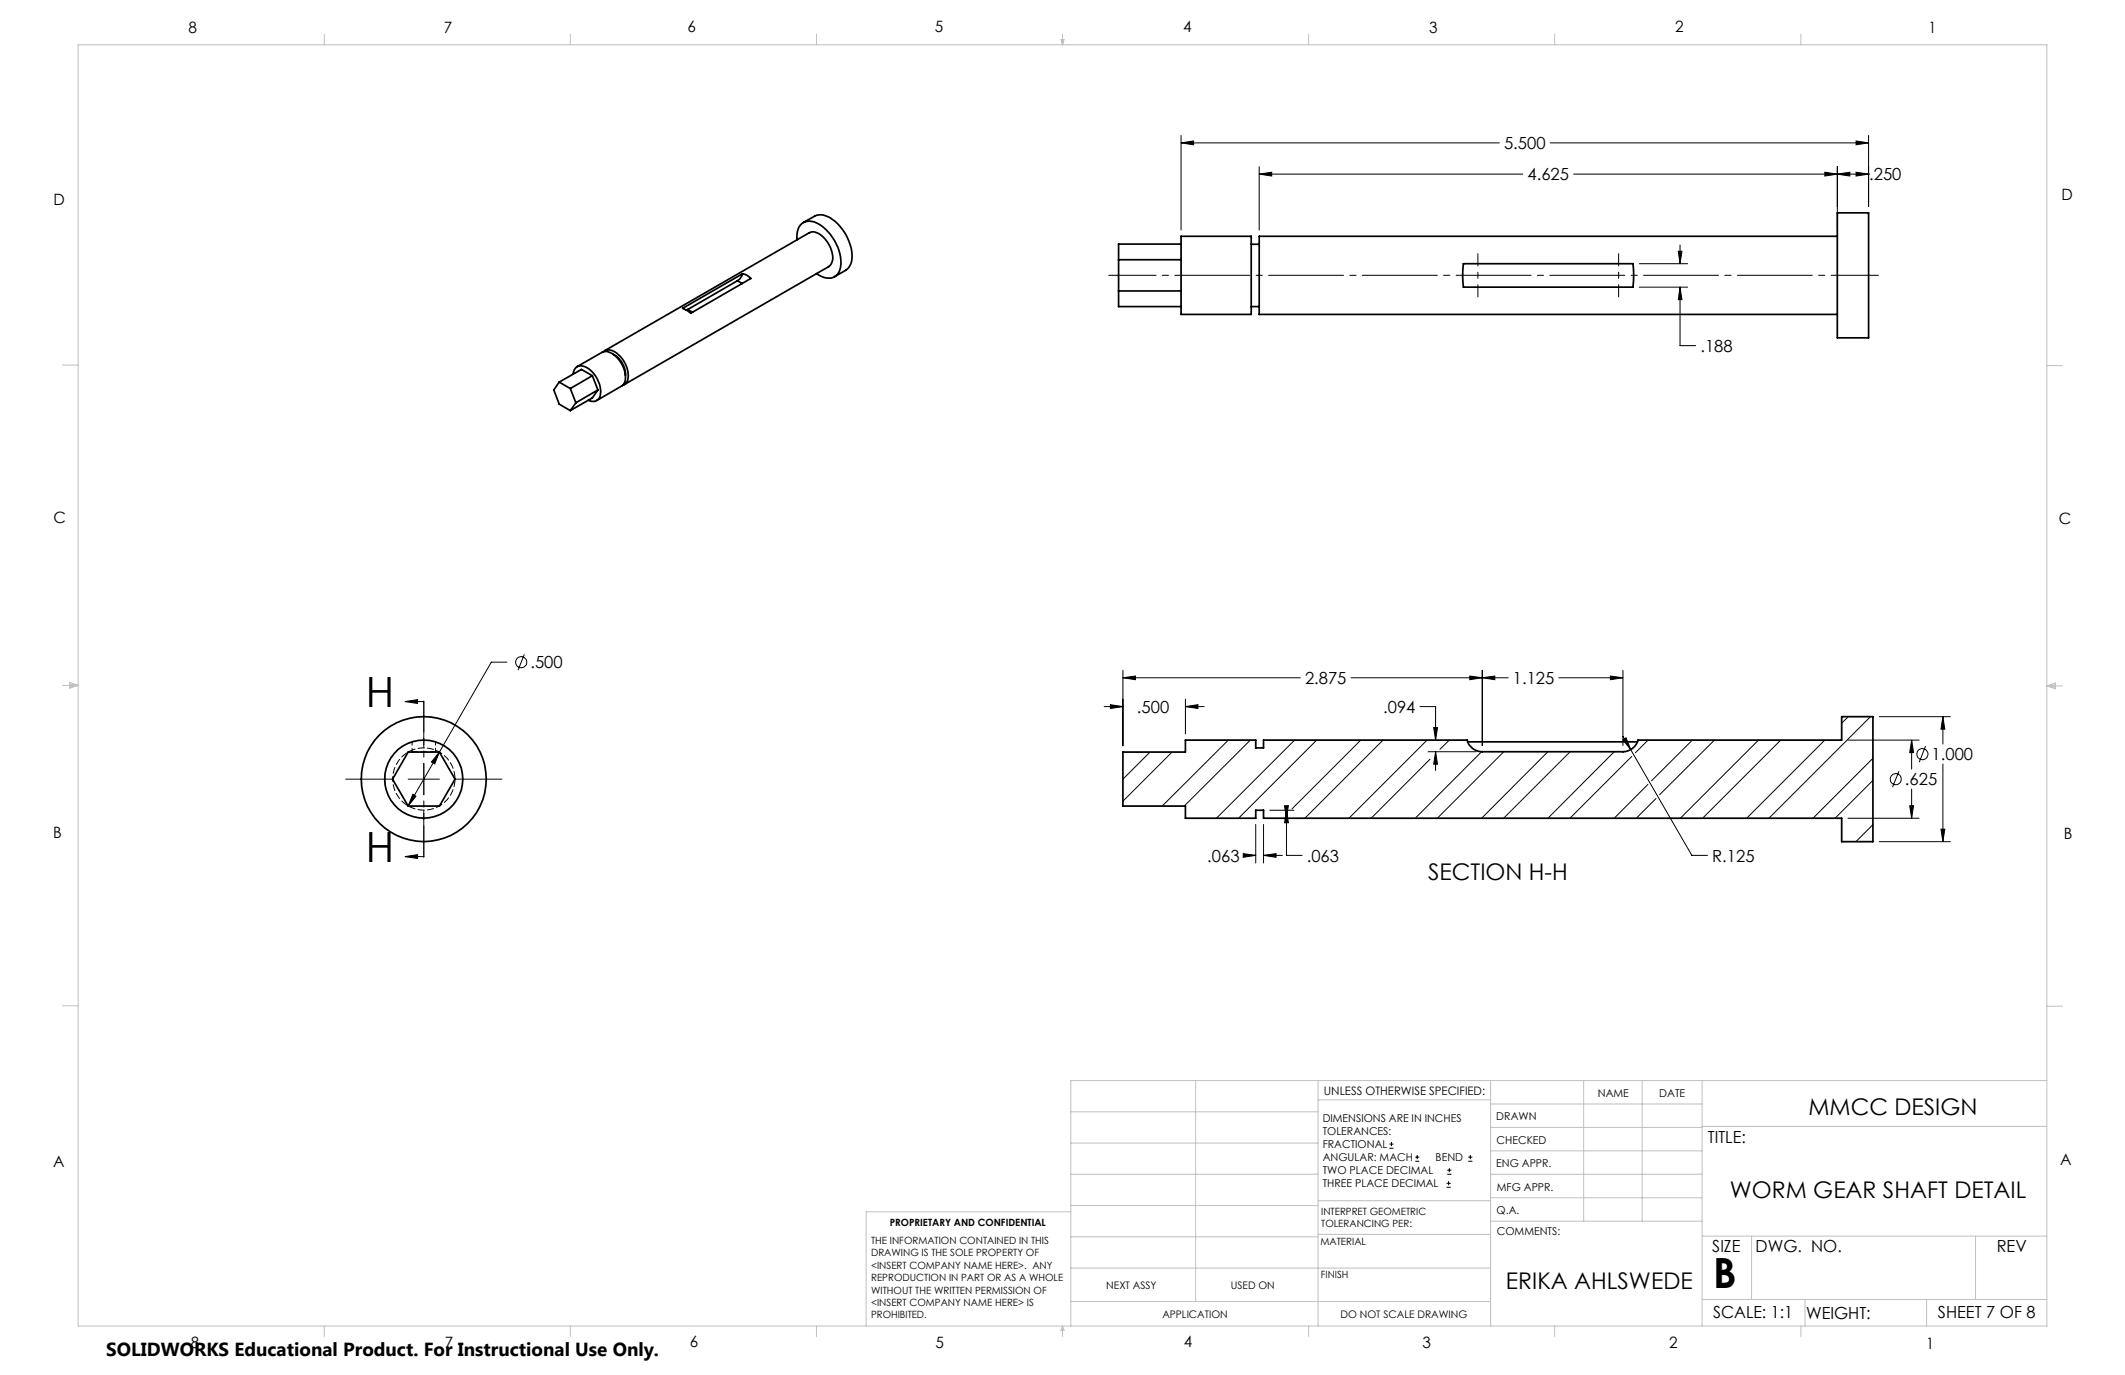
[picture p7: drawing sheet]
<svg xmlns="http://www.w3.org/2000/svg" width="432mm" height="279mm" viewBox="0 0 432 279" stroke-linecap="round" stroke-linejoin="round" font-family="sans-serif">
<g fill="none" stroke="#000" stroke-width=".2">
<path d="M240 29l2.5-.4v.8zM240 27.5v19.2M240 29h64.7M255.9 35.4l2.5-.4v.8zM255.9 33.9v12.8M255.9 35.4h53.5M315 29h64.7M319.8 35.4h59.9M370.8 35l2.5 .4-2.5 .4zM373.3 35.4l2.6-.4v.8zM373.3 33.9v12.8M377.2 35l2.5 .4-2.5 .4z"/>
<path d="M377.2 28.6l2.5 .4-2.5 .4zM379.7 35.4h.1M379.7 27.5v14.5M333.1 53.6h9.8M333.1 58.3h9.8M341 51h.8l-.4 2.6zM341.4 58.3l.4 2.6h-.8zM341.4 58.3v11.9h3.2M341.4 49.8v3.8M103 134.5h-3.2l-16.9 29.3M106.5 133l-1.2 3.2M228.2 137.7l2.5-.3v.7z"/>
<path d="M228.2 137.7h36M228.2 136.2v15.4M274.5 137.7h32M298.7 137.4l2.5 .3-2.5 .4zM301.2 137.7l2.5-.3v.7zM301.2 136.2v15.3M316.8 137.7h13M327.2 137.4l2.6 .3-2.6 .4zM329.8 136.2v15.3M70.2 158.3h9.6M82.3 142.6l2.5-.4v.7zM82.3 142.6h3.8"/>
<path d="M82.9 158.3h6.4M86.1 142.5v9.5M86.1 155.2v6.3M89.3 152.8l-1 2.4-.6-.4zM92.5 158.3h9.5M224.4 143.6h3.8M225.6 143.2l2.6 .4-2.6 .4zM233.7 152.8l-5.5 5.5M238.2 152.8l-10 10M240.9 143.6l2.5-.4v.8zM240.9 142.1v7M240.9 143.6h3.8"/>
<path d="M249.6 150.4l-13.5 13.4M254.1 150.4l-13.5 13.4M263.1 150.4l-15.9 15.9M267.5 150.4l-15.8 15.9M276.5 150.4l-14 14M281 150.4l-15.9 15.9M288.5 143.6h3.2v6.8M290 150.4l-15.9 15.9M290.2 152.8h9.7M290.6 154.3l-12 12M291.3 147.8h.8l-.4 2.6zM291.7 152.8l.4 2.5h-.8z"/>
<path d="M291.7 152.8v3.8M294.5 150.4l-1.9 1.9M301.1 152.8l-13.5 13.5M305.6 152.8l-13.5 13.5M314.5 152.8l-13.4 13.5M319.1 152.8l-13.6 13.5M328 152.8l-13.5 13.5M329.8 150.3l.6-.4 1 2.4zM329.8 149.6l1.6 2.7M331.4 152.3l12.4 21.5h3.2M331.6 153.7l-12.6 12.6M334.9 159.4l-6.9 6.9"/>
<path d="M334.9 150.4l-2.6 2.6M343.9 150.4l-8.3 8.2M348.4 150.4l-11.2 11.1M357.3 150.4l-15.8 15.9M361.8 150.4l-15.8 15.9M370.8 150.4l-15.9 15.9M375.5 150.4h14.5M375.6 145.6l-1.4 1.4M380.1 145.6l-20.7 20.7M380.6 154.1l-12.2 12.2M380.6 158.6l-7.7 7.7M381.8 145.6h14.5"/>
<path d="M385.9 156.7l-1.3 3.2M388.4 150.4l.4 2.5h-.7zM388.4 150.4v5.9M391.3 151.6l-1.3 3.3M394.8 145.6l.4 2.6h-.8zM394.8 145.6v5.6M394.8 155.3v15.7M82.3 174.1l2.5-.4v.7zM82.3 174.1h3.8M83.9 161.4l.6 .4-1.6 2zM86.1 164.7v9.5M252.6 173.5l2.6 .3-2.6 .4z"/>
<path d="M252.8 173.8h2.4M255.2 167.5v7.9M256.8 173.8l2.5-.3v.7zM256.8 167.5v7.9M256.8 173.8h3.8M258 164.6h4.9M261 163.7h.8l-.4 2.6zM261.4 164.6l.4 2.6h-.8zM261.4 164.6v9.2h3.2M336.5 162.2l-4 4.1M375.5 166.3h14.5M380.6 167.6l-3.5 3.4"/>
<path d="M381.8 171h14.5M388.1 163.7h.7l-.4 2.6zM388.4 160.3v6M394.4 168.5h.8l-.4 2.5zM282.3 233.3h.9M282.3 232.5h.9M282.8 232.1v.8M287.6 236h.8M287.6 235.1h.8M288 234.7v.8M294.1 238.6h.8M294.1 237.8h.8"/>
<path d="M294.5 237.4v.8M298.3 236h.9M298.3 235.1h.9M298.8 234.7v.8M293.9 241.3h.9M293.9 240.5h.9M294.4 240v.8"/>
<circle cx="105.9" cy="134.6" r="1.13"/>
<circle cx="385.2" cy="158.3" r="1.13"/>
<circle cx="390.6" cy="153.2" r="1.13"/>
</g>
<path d="M86.1 142.5v31.5" fill="none" stroke="#000" stroke-width=".2" stroke-dasharray="6.3 1.3 1.3 1.3 1.3 1.3" stroke-dashoffset=".1"/>
<path d="M381.7 55.9h-156.4" fill="none" stroke="#000" stroke-width=".2" stroke-dasharray="15.2 1.3 1.3 1.3" stroke-dashoffset="5.6"/>
<path d="M300.3 51.6v8.7M328.9 51.6v8.7" fill="none" stroke="#000" stroke-width=".2" stroke-dasharray="15.2 1.3 1.3 1.3" stroke-dashoffset="12.8"/>
<g fill="none" stroke="#c0c0c0" stroke-width=".2">
<path d="M15.9 9.1h400v260.4h-400zM65.9 6.9v2.2M115.9 6.9v2.2M165.9 6.9v2.2M215.6 8h.6l-.3 1.1zM215.7 8l.2 1.1M215.9 6.9v2.2M216 8l-.1 1.1M265.9 6.9v2.2M315.9 6.9v2.2M365.9 6.9v2.2M12.7 74.2h3.2"/>
<path d="M415.9 74.3h3.2M12.7 139.3h3.2M14.2 139.1l1.7 .2M14.2 138.7l1.7 .6-1.7 .5zM15.9 139.3l-1.7 .3M415.9 139.4h3.2M415.9 139.4l1.8-.6v1.2zM415.9 139.4l1.8 .3M417.7 139.2l-1.8 .2M12.7 204.4h3.2M243 219.6v44.9M267.8 219.6v49.9"/>
<path d="M302.9 219.6v49.9M321.8 219.6v28.5M333.7 219.6v28.5M345.9 219.6v49.9M415.9 204.5h3.2M415.9 219.6h-198.3v49.9M217.6 238.6h50.2M217.6 232.3h50.2M217.6 225.9h50.2M267.8 223.5h35.1M302.9 233.9h43M302.9 229.1h43"/>
<path d="M302.9 224.3h43M302.9 238.6h43M345.9 228.9h70M217.6 257.7h85.3M217.6 251.3h50.2M217.6 245h50.2M217.6 246.2h-41.6v23.3M267.8 250.8h35.1M267.8 244h35.1M302.9 248.1h43M302.9 243.4h43M345.9 251.2h70"/>
<path d="M355.9 251.2v12.9M401.4 251.2v12.9M65.9 269.5v2.1M115.9 269.5v2.1M165.9 269.5v2.1M215.9 269.5v2.1M215.9 269.5l.3 .8h-.6zM217.6 264.5h85.3M265.9 269.5v2.1M315.9 269.5v2.1M345.9 264.1h70M365.9 269.5v2.1"/>
<path d="M366.8 264.1v5.4M391.5 264.1v5.4"/>
</g>
<g fill="#000">
<path d="M370.8 35l2.5 .4-2.5 .4zM255.9 35.4l2.5-.4v.8zM377.2 35l2.5 .4-2.5 .4zM373.3 35.4l2.6-.4v.8zM377.2 28.6l2.5 .4-2.5 .4zM240 29l2.5-.4v.8zM341 51h.8l-.4 2.6zM341.4 58.3l.4 2.6h-.8zM83.9 161.4l-1 2.4 1.6-2zM89.3 152.8l-1.6 2 .6 .4z"/>
<path d="M327.2 137.4l2.6 .3-2.6 .4zM301.2 137.7l2.5-.3v.7zM228.2 137.7l2.5-.3v.7zM298.7 137.4l2.5 .3-2.5 .4zM225.6 143.2l2.6 .4-2.6 .4zM240.9 143.6l2.5-.4v.8zM256.8 173.8l2.5-.3v.7zM252.6 173.5l2.6 .3-2.6 .4zM261 163.7h.8l-.4 2.6zM261.4 164.6l.4 2.6h-.8zM329.8 150.3l1.6 2-1-2.4zM388.4 150.4l.4 2.5h-.7zM388.1 163.7h.7l-.4 2.6zM394.8 145.6l.4 2.6h-.8zM394.4 168.5h.8l-.4 2.5zM291.3 147.8h.8l-.4 2.6zM291.7 152.8l.4 2.5h-.8z"/>
<path d="M82.3 142.6l2.5-.4v.7zM82.3 174.1l2.5-.4v.7z"/>
</g>
<g fill="none" stroke="#000" stroke-width=".35">
<path d="M149.9 57l-10.2 5.9M149.9 57l.9 .6M150.9 55.6a2.42 2.42 0 0 1-1 1.4M161.9 48.7a3.4 3.4 0 0 1 1.7-3.7 4.9 4.9 0 0 1 4.7 2.2 8.6 8.6 0 0 1 2.3 7.7 2.49 2.49 0 0 1-3.7 1.3l-1-.6M163.2 45.2l2.3-1.2a3.3 3.3 0 0 1 3.7 .6 9.6 9.6 0 0 1 3.8 8.5l-.3 .9-.5 .7-2.6 1.5M227.3 52.8h12.7M227.3 59.1h12.7M240 48h14.2v15.9h-14.2zM240 49.6h-12.7v12.7h12.7M254.2 49.6h1.7M297.4 53.6h34.4l.2 2.3-.2 2.4h-34.4l-.2-2.3zM373.3 43.3h6.4v25.4h-6.4z"/>
<path d="M373.3 48h-117.4v15.9h117.4M113.6 77.6l-1.1 1.6 1.1 2.9 2.3 1.3M113.6 77.6l2.3 1.4M115.9 79l1.1 2.8M116.5 76a1.68 1.68 0 0 1 .9-1.6 1.68 1.68 0 0 1 1.9 .3 5.8 5.8 0 0 1 2.7 5.7 1.6 1.6 0 0 1-2.5 1M117.3 74.5l5-2.9a2.42 2.42 0 0 1 2.8 .8 5.4 5.4 0 0 1 1.8 5.5l-.5 .5-5.2 3M120.4 76.3l1.1 2.9M120.4 76.3l-4.5 2.7M120.4 76.3l-2.3-1.2-4.5 2.5M121.5 79.2l-4.5 2.6M121.5 79.2l-1.1 1.7-4.5 2.5M122.6 71.5a1.99 1.99 0 0 1 2.7 .2 5.6 5.6 0 0 1 2.1 5.8l-.4 .6-.5 .2"/>
<path d="M122.9 71.3l41.5-24a2.36 2.36 0 0 1 2.8 .8 5.7 5.7 0 0 1 1.9 5.1l-.3 .6-.4 .4-41.5 23.9M124.6 72a4.9 4.9 0 0 1 2.5 4.3M138.7 62.7l12.2-7.1a2.61 2.61 0 0 1 1.7 1l-12.2 7zM139.7 62.9l-.3 .1M139.7 62.9l1 .6M254.2 62.3h1.7M117 81.8l-1.1 1.6M82.9 152.8h6.4l3.2 5.5-3.2 5.5h-6.4l-3.1-5.5zM228.2 152.8h12.7v-2.4h14.3v1.6h1.6v-1.6h41.3a3.1 3.1 0 0 0 3.1 2.4h28.6a3.2 3.2 0 0 0 3-2.4h41.4v-4.8h6.4v25.4h-6.4v-4.7h-117.4v-1.7h-1.6v1.7h-14.3v-2.5h-12.7zM298.2 150.7h34.5"/>
<circle cx="86.1" cy="158.3" r="12.7"/>
<circle cx="86.1" cy="158.3" r="7.9"/>
</g>
<path d="M79.8 158.3a6.3 6.3 0 0 1 9.2-5.7 6.3 6.3 0 0 1 .9 10.8 6.3 6.3 0 0 1-10-4.1l-.1-1" fill="none" stroke="#000" stroke-width=".2" stroke-dasharray="1.3 .6" stroke-dashoffset=".8"/>
<path d="M83.7 150.7v2M88.5 150.7v2" fill="none" stroke="#000" stroke-width=".2" stroke-dasharray="1.3 .6" stroke-dashoffset=".6"/>
<path d="M83.7 152.7h4.8" fill="none" stroke="#000" stroke-width=".2" stroke-dasharray="1.3 .6" stroke-dashoffset=".2"/>
<g font-size="8.5">
<text x="74.4" y="143.7">H</text>
<text x="74.4" y="175.2">H</text>
<text x="348.1" y="261.8">B</text>
</g>
<g font-size="4.7">
<text x="290.2" y="178.8">SECTION H-H</text>
<text x="367.5" y="226.5">MMCC DESIGN</text>
<text x="351.5" y="243.5">WORM GEAR SHAFT DETAIL</text>
<text x="306" y="261.9">ERIKA AHLSWEDE</text>
</g>
<text font-size="3.8" x="21.6" y="275.5">SOLIDWORKS Educational Product. For Instructional Use Only.</text>
<g font-size="3.4">
<text x="305.6" y="30.3">5.500</text>
<text x="310.4" y="36.6">4.625</text>
<text x="379.8" y="36.6">.250</text>
<text x="345.5" y="71.5">.188</text>
<text x="107.8" y="135.8">.500</text>
<text x="265.2" y="139">2.875</text>
<text x="307.4" y="139">1.125</text>
<text x="231" y="144.8">.500</text>
<text x="281.1" y="144.8">.094</text>
<text x="392.5" y="154.5">1.000</text>
<text x="387.1" y="159.6">.625</text>
<text x="245.3" y="175.1">.063</text>
<text x="265.5" y="175.1">.063</text>
<text x="347.9" y="175.1">R.125</text>
<text x="347.1" y="232.3">TITLE:</text>
<text x="347.9" y="254.3">SIZE</text>
<text x="356.7" y="254.4">DWG. NO.</text>
<text x="405.7" y="254.5">REV</text>
<text x="348.1" y="267.9">SCALE: 1:1</text>
<text x="367" y="268">WEIGHT:</text>
<text x="393.8" y="267.9">SHEET 7 OF 8</text>
</g>
<g font-size="3.2">
<text x="38.3" y="6.7">8</text>
<text x="90.2" y="6.7">7</text>
<text x="139.7" y="6.5">6</text>
<text x="190" y="6.5">5</text>
<text x="240.4" y="6.5">4</text>
<text x="290.4" y="6.7">3</text>
<text x="340.4" y="6.5">2</text>
<text x="391.9" y="6.7">1</text>
<text x="10.9" y="41.6">D</text>
<text x="418.9" y="40.7">D</text>
<text x="10.9" y="106.3">C</text>
<text x="418.4" y="106.4">C</text>
<text x="10.8" y="170.2">B</text>
<text x="419.4" y="170.6">B</text>
<text x="10.8" y="237.2">A</text>
<text x="418.6" y="236.8">A</text>
<text x="38.8" y="273.8">8</text>
<text x="90.4" y="273.8">7</text>
<text x="140.2" y="273.8">6</text>
<text x="190.1" y="273.9">5</text>
<text x="240.5" y="273.8">4</text>
<text x="289" y="273.9">3</text>
<text x="339.1" y="273.8">2</text>
<text x="391.4" y="274.1">1</text>
</g>
<text font-size="2.4" x="269" y="222.4">UNLESS OTHERWISE SPECIFIED:</text>
<g font-size="2.2">
<text x="268.8" y="228">DIMENSIONS ARE IN INCHES</text>
<text x="304.1" y="227.7">DRAWN</text>
<text x="324.7" y="222.9">NAME</text>
<text x="337.2" y="222.9">DATE</text>
<text x="268.8" y="230.6">TOLERANCES:</text>
<text x="268.8" y="233.3">FRACTIONAL</text>
<text x="304.1" y="232.6">CHECKED</text>
<text x="268.8" y="236">ANGULAR: MACH</text>
<text x="268.8" y="238.6">TWO PLACE DECIMAL</text>
<text x="291.7" y="236">BEND</text>
<text x="304" y="237.2">ENG APPR.</text>
<text x="268.8" y="241.3">THREE PLACE DECIMAL</text>
<text x="304.2" y="241.9">MFG APPR.</text>
<text x="304.1" y="246.7">Q.A.</text>
<text x="304.1" y="250.9">COMMENTS:</text>
</g>
<g font-size="2.1">
<text x="224.8" y="262">NEXT ASSY</text>
<text x="250.1" y="261.9">USED ON</text>
<text x="236.2" y="267.8">APPLICATION</text>
<text x="272.4" y="267.8">DO NOT SCALE DRAWING</text>
</g>
<g font-size="2">
<text x="180.8" y="249.2">PROPRIETARY AND CONFIDENTIAL</text>
<text x="268.5" y="246.8">INTERPRET GEOMETRIC</text>
<text x="268.5" y="249.4">TOLERANCING PER:</text>
<text x="177" y="252.8">THE INFORMATION CONTAINED IN THIS</text>
<text x="177" y="255.3">DRAWING IS THE SOLE PROPERTY OF</text>
<text x="177" y="257.8">&lt;INSERT COMPANY NAME HERE&gt;. ANY</text>
<text x="268.3" y="252.9">MATERIAL</text>
<text x="177" y="260.3">REPRODUCTION IN PART OR AS A WHOLE</text>
<text x="177" y="262.9">WITHOUT THE WRITTEN PERMISSION OF</text>
<text x="268.4" y="259.7">FINISH</text>
<text x="177" y="265.4">&lt;INSERT COMPANY NAME HERE&gt; IS</text>
<text x="177" y="267.9">PROHIBITED.</text>
</g>
</svg>
